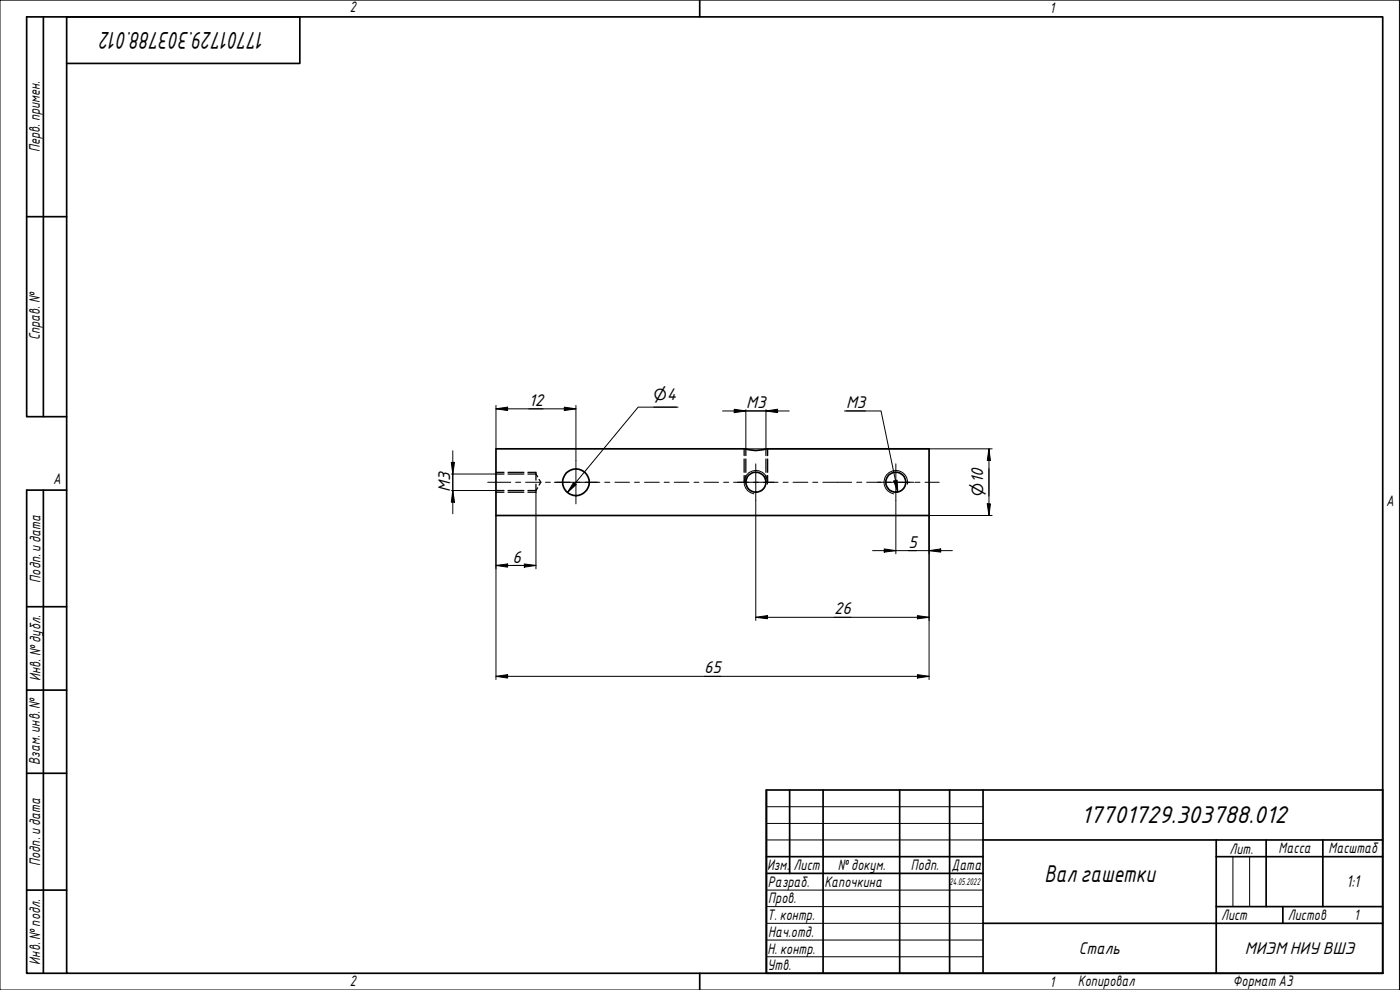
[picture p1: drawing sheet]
<svg xmlns="http://www.w3.org/2000/svg" width="420mm" height="297mm" viewBox="0 0 420 297" stroke-linecap="round" stroke-linejoin="round" font-family="sans-serif">
<g fill="none" stroke="#000" stroke-width=".51">
<path d="M148.8 134.7h75a9.2 9.2 0 0 0 6.1 0h48.9v20h-130z"/>
<circle cx="172.8" cy="144.7" r="4"/>
<circle cx="226.9" cy="144.7" r="3"/>
<circle cx="268.9" cy="144.7" r="3"/>
</g>
<g fill="none" stroke="#000" stroke-width=".38">
<path d="M223.3 134.7v2M223.3 137.7v4M223.8 134.7v2M223.8 137.7v4M229.9 134.7v2M229.9 137.7v4M230.4 134.7v2M230.4 137.7v4M148.8 147.2h2.5M148.8 142.2h2.5M148.8 147.7h2.5M148.8 141.7h2.5"/>
<path d="M152.5 147.2h4.7M152.5 142.2h4.7M152.5 147.7h4.7M152.5 141.7h4.7M158.4 142.2h2.4l.6 .9M158.4 141.7h2.4v2.4M160.8 145.3v2.4h-2.4M161.4 146.4l-.6 .8h-2.4M161.8 143.9l.5 .8-.5 .8M223.3 142.7l.2 2M223.8 142.7v2h-.2M229.9 142.7l.1 2"/>
<path d="M230.4 142.7v2h-.2"/>
</g>
<path d="M230.3 145.3a3.5 3.5 0 0 0-2.9-4.1 3.5 3.5 0 0 0-4.1 2.9 3.5 3.5 0 0 0 3 4.1M272.4 145.3a3.6 3.6 0 0 0-3-4.1 3.6 3.6 0 0 0-4 2.9 3.6 3.6 0 0 0 2.8 4.1" fill="none" stroke="#000" stroke-width=".3"/>
<path d="M20 5.1h395v286.9h-395zM210 0v5.1M210 292v5" fill="none" stroke="#000" stroke-width=".51"/>
<path d="M0 0h420v297h-420z" fill="none" stroke="#000" stroke-width=".3"/>
<g fill="none" stroke="#000" stroke-width=".51">
<path d="M230 237h185v55h-185zM237 237v25.1M247 237v55M270 237v55M285 237v55M295 237v55M230 257h65M295 252h120M365 257h50M365 252v40M380 252v20M397 252v20"/>
<path d="M230 262.1h65M295 277h120M365 272h50M385 272v5"/>
</g>
<path d="M230 242h65M230 247.1h65M230 252h65M370 257v15M375 257v15M230 267.1h65M230 272h65M230 277h65M230 282.1h65M230 287.1h65" fill="none" stroke="#000" stroke-width=".3"/>
<path d="M13 5.1v119.9M20 19h70v-13.9h-82v119.9h12M8 65h12M13 147.1v144.9M20 147.1h-12v144.9h12M8 182h12M8 207.1h12M8 232h12M8 267.1h12" fill="none" stroke="#000" stroke-width=".51"/>
<g fill="none" stroke="#000" stroke-width=".3">
<path d="M146.4 144.7h6.9M154.7 144.7h1.6M157.7 144.7h4.5M163.7 144.7h1.5M166.7 144.7h4.4M172.6 144.7h1.5M175.6 144.7h4.4M181.5 144.7h1.5M184.5 144.7h4.4M190.4 144.7h1.5M193.4 144.7h4.5M199.3 144.7h1.6"/>
<path d="M202.4 144.7h4.4M208.3 144.7h1.4M211.3 144.7h4.3M217.2 144.7h1.5M220.2 144.7h4.4M226.1 144.7h1.5M229.1 144.7h4.4M235 144.7h1.5M238 144.7h4.4M243.9 144.7h1.5M247 144.7h8.6M257.1 144.7h1.5"/>
<path d="M260.1 144.7h4.3M265.9 144.7h1.5M268.9 144.7h4.2M274.6 144.7h1.5M277.6 144.7h4.3"/>
</g>
<g fill="none" stroke="#000" stroke-width=".3">
<path d="M135.4 138.7h1l-.5 3.5zM135.9 135.2v19M148.8 122.7l3.5-.5v1zM148.8 121.7v13M148.8 122.7h24M169.4 122.2l3.4 .5-3.4 .5zM172.8 121.7v16.5M196.2 122.2h6.8M203.5 122.2h-12l-21.2 25.6M216.9 123.3h20M220.3 122.8l3.5 .5-3.5 .5zM223.8 122.9v11.8h74"/>
<path d="M229.9 123.3l3.5-.5v1zM229.9 122.9v11.8M253.4 123.3h11l5 24.3M253.9 123.3h5.8M296.8 134.7l.4 3.5h-.9zM296.8 134.7v20M135.5 147.2h13.3M135.5 142.2h13.3M135.9 147.2l.5 3.5h-1zM148.8 154.7v49.2M160.8 147.7v23M172.1 144.8l.8 .6-2.6 2.4z"/>
<path d="M226.8 150.2v36M268.2 144.3l1-.2 .2 3.5zM268.9 150.2v16M296.3 151.2h.9l-.4 3.5zM297.8 154.7h-19v49.2M148.8 169.7l3.5-.5v1zM148.8 169.7h12M157.4 169.2l3.4 .5-3.4 .5zM261.9 165.2h23.9M265.4 164.7l3.5 .5-3.5 .5zM278.8 165.2l3.5-.5v1zM226.8 185.2l3.5-.5v1z"/>
<path d="M226.8 185.2h52M275.3 184.7l3.5 .5-3.5 .5zM148.8 202.9l3.5-.5v1zM148.8 202.9h130M275.3 202.4l3.5 .5-3.5 .5z"/>
</g>
<g fill="#000">
<path d="M135.4 138.7h1l-.5 3.5z" fill-rule="evenodd"/>
<path d="M148.8 122.7l3.5-.5v1z" fill-rule="evenodd"/>
<path d="M169.4 122.2l3.4 .5-3.4 .5z" fill-rule="evenodd"/>
<path d="M220.3 122.8l3.5 .5-3.5 .5z" fill-rule="evenodd"/>
<path d="M229.9 123.3l3.5-.5v1z" fill-rule="evenodd"/>
<path d="M296.8 134.7l.4 3.5h-.9z" fill-rule="evenodd"/>
<path d="M135.9 147.2l.5 3.5h-1z" fill-rule="evenodd"/>
<path d="M172.1 144.8l.8 .6-2.6 2.4z" fill-rule="evenodd"/>
<path d="M268.2 144.3l1-.2 .2 3.5z" fill-rule="evenodd"/>
<path d="M296.3 151.2h.9l-.4 3.5z" fill-rule="evenodd"/>
<path d="M148.8 169.7l3.5-.5v1z" fill-rule="evenodd"/>
<path d="M157.4 169.2l3.4 .5-3.4 .5z" fill-rule="evenodd"/>
<path d="M265.4 164.7l3.5 .5-3.5 .5z" fill-rule="evenodd"/>
<path d="M278.8 165.2l3.5-.5v1z" fill-rule="evenodd"/>
<path d="M226.8 185.2l3.5-.5v1z" fill-rule="evenodd"/>
<path d="M275.3 184.7l3.5 .5-3.5 .5z" fill-rule="evenodd"/>
<path d="M148.8 202.9l3.5-.5v1z" fill-rule="evenodd"/>
<path d="M275.3 202.4l3.5 .5-3.5 .5z" fill-rule="evenodd"/>
</g>
<path d="M172.8 138.2v13M226.8 139.2v11M268.9 139.2v11M166.4 144.7h12.9M221.4 144.7h10.9M263.3 144.7h11" fill="none" stroke="#000" stroke-width=".3"/>
<g font-size="7">
<text x="79.6" y="9.5" transform="rotate(180 79.6 9.5)">17701729.303788.012</text>
<text x="324.5" y="246.9">17701729.303788.012</text>
<text x="313.4" y="264.6">Валгашетки</text>
</g>
<g font-size="4.9">
<text x="158.7" y="121.8">12</text>
<text x="223.9" y="122.5">М3</text>
<text x="253.9" y="122.4">М3</text>
<text x="135.1" y="147.6" transform="rotate(-90 135.1 147.6)">М3</text>
<text x="272.6" y="164.3">5</text>
<text x="153.8" y="168.8">6</text>
<text x="250.3" y="184.3">26</text>
<text x="211.3" y="202">65</text>
<text x="404.1" y="266.2">1:1</text>
<text x="323.8" y="286.2">Сталь</text>
<text x="373.6" y="286.2">МИЭМНИУВШЭ</text>
</g>
<g font-size="4.6">
<text x="196.2" y="120">⌀4</text>
<text x="295" y="148.8" transform="rotate(-90 295 148.8)">⌀10</text>
</g>
<g font-size="4.4">
<text x="105" y="3.7">2</text>
<text x="315" y="3.8">1</text>
<text x="11.9" y="45.6" transform="rotate(-90 11.9 45.6)">Перв. примен.</text>
<text x="12" y="102.2" transform="rotate(-90 12 102.2)">Справ. №</text>
<text x="16" y="145.2">A</text>
<text x="416" y="151.7">A</text>
<text x="12.2" y="174.8" transform="rotate(-90 12.2 174.8)">Подп. идата</text>
<text x="12.2" y="204.3" transform="rotate(-90 12.2 204.3)">Инв. №дубл.</text>
<text x="12" y="229.5" transform="rotate(-90 12 229.5)">Взам. инв. №</text>
<text x="369" y="256.1">Лит.</text>
<text x="383.7" y="256.1">Масса</text>
<text x="398.7" y="256.1">Масштаб</text>
<text x="12.1" y="259.8" transform="rotate(-90 12.1 259.8)">Подп. идата</text>
<text x="230.2" y="261.1">Изм.</text>
<text x="238.2" y="261.1">Лист</text>
<text x="251.5" y="261">№докум.</text>
<text x="273.4" y="261.2">Подп.</text>
<text x="285.6" y="261.2">Дата</text>
<text x="230.4" y="266.1">Разраб.</text>
<text x="247.4" y="266.1">Капочкина</text>
<text x="230.6" y="271.1">Пров.</text>
<text x="230.3" y="276.1">Т. контр.</text>
<text x="230.5" y="281.1">Нач.отд.</text>
<text x="366.5" y="276.1">Лист</text>
<text x="386.5" y="276.1">Листов</text>
<text x="406.4" y="276">1</text>
<text x="230.4" y="286.1">Н. контр.</text>
<text x="12.1" y="289.4" transform="rotate(-90 12.1 289.4)">Инв. №подл.</text>
<text x="230.3" y="291.1">Утв.</text>
<text x="105" y="295.9">2</text>
<text x="315" y="296.1">1</text>
<text x="323.5" y="295.8">Копировал</text>
<text x="370" y="295.8">Формат А3</text>
</g>
<text font-size="2.8" x="285" y="265.5">24.05.2022</text>
</svg>
